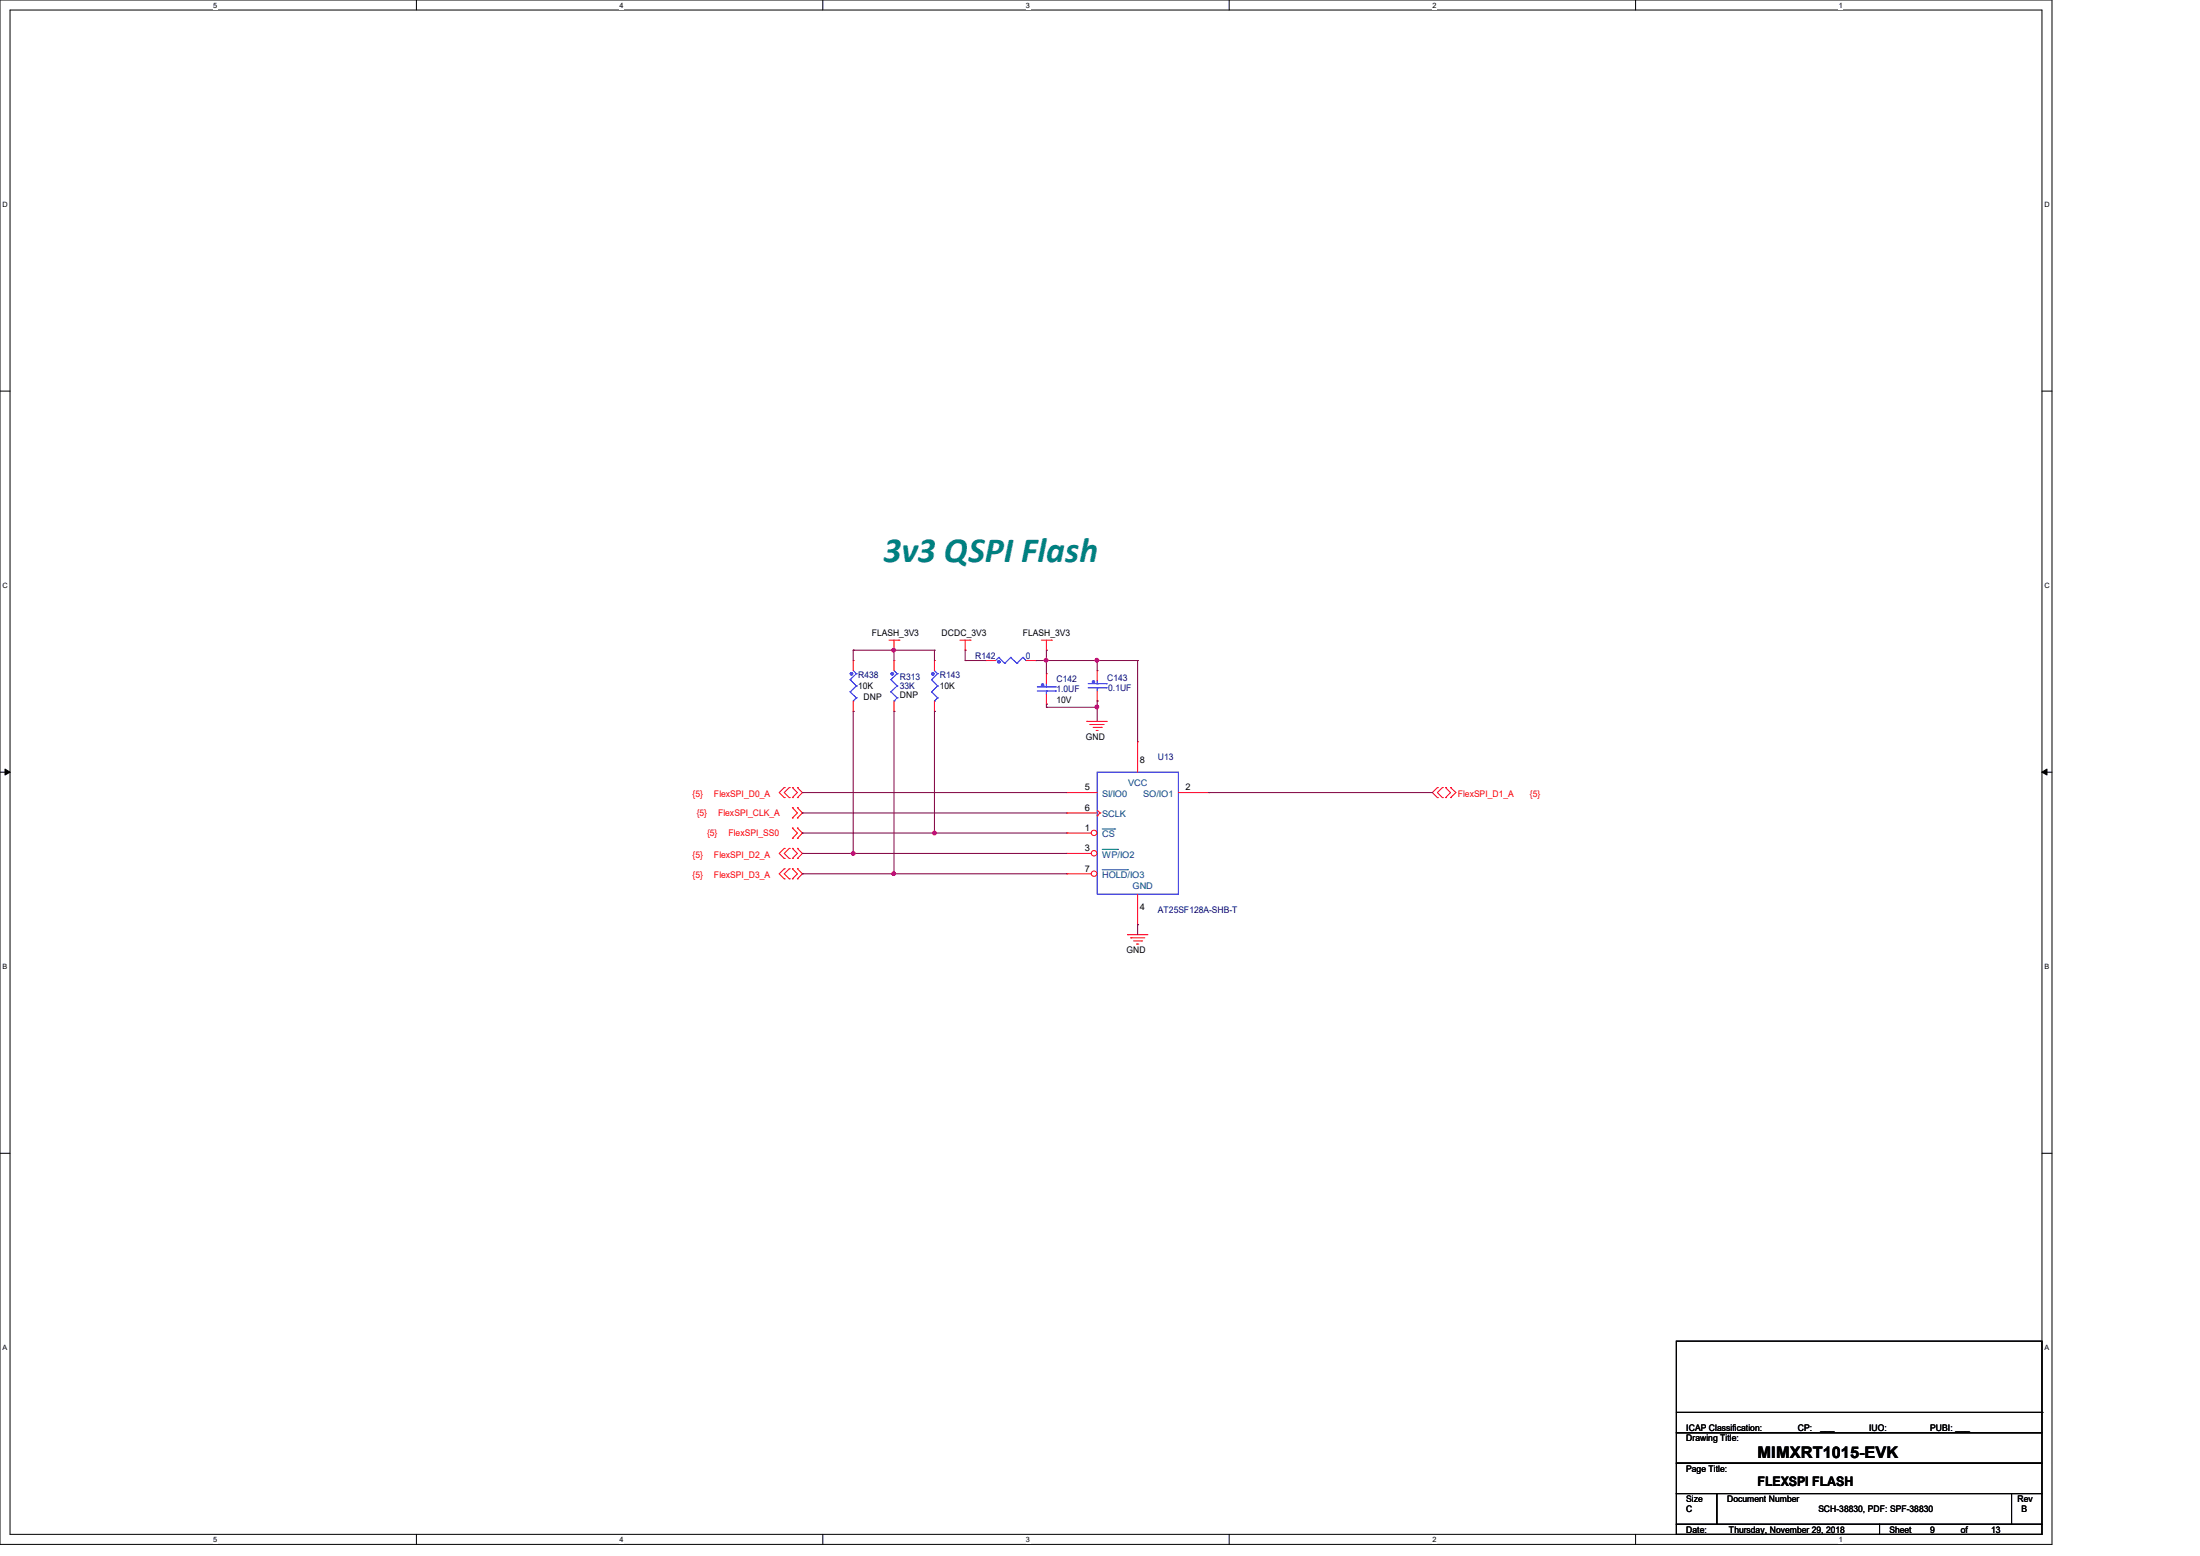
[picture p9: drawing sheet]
<svg xmlns="http://www.w3.org/2000/svg" width="297mm" height="210mm" viewBox="0 0 297 210" stroke-linecap="round" stroke-linejoin="round" font-family="sans-serif">
<path d="M0 0h277v208.4h-277zM1.4 1.4h274.3v205.7h-274.3z" fill="none" stroke="#000" stroke-width=".14"/>
<g fill="#fff">
<path d="M28.8 .1h.5v1.1h-.5z"/>
<path d="M28.8 207.2h.5v1.1h-.5z"/>
</g>
<path d="M56.2 0v1.4M56.2 207.1v1.3" fill="none" stroke="#000" stroke-width=".14"/>
<g fill="#fff">
<path d="M83.7 .1h.5v1.1h-.5z"/>
<path d="M83.7 207.2h.5v1.1h-.5z"/>
</g>
<path d="M111.1 0v1.4M111.1 207.1v1.3" fill="none" stroke="#000" stroke-width=".14"/>
<g fill="#fff">
<path d="M138.5 .1h.6v1.1h-.6z"/>
<path d="M138.5 207.2h.6v1.1h-.6z"/>
</g>
<path d="M165.9 0v1.4M165.9 207.1v1.3" fill="none" stroke="#000" stroke-width=".14"/>
<g fill="#fff">
<path d="M193.4 .1h.5v1.1h-.5z"/>
<path d="M193.4 207.2h.5v1.1h-.5z"/>
</g>
<path d="M220.8 0v1.4M220.8 207.1v1.3" fill="none" stroke="#000" stroke-width=".14"/>
<g fill="#fff">
<path d="M248.2 .1h.6v1.1h-.6z"/>
<path d="M248.2 207.2h.6v1.1h-.6z"/>
<path d="M.3 27.1h.8v1.1h-.8z"/>
<path d="M276 27.1h.7v1.1h-.7z"/>
<path d="M.3 78.5h.8v1.1h-.8z"/>
<path d="M276 78.5h.7v1.1h-.7z"/>
</g>
<path d="M0 52.8h1.4M275.7 52.8h1.3" fill="none" stroke="#000" stroke-width=".14"/>
<g fill="#fff">
<path d="M.3 129.9h.7v1.1h-.7z"/>
<path d="M276 129.9h.6v1.1h-.6z"/>
</g>
<path d="M0 104.2h1.4M275.7 104.2h1.3" fill="none" stroke="#000" stroke-width=".14"/>
<path d="M.7 103.8l.7 .4-.7 .4zM275.7 104.2l.7-.4v.8z" fill="#000" stroke="#000" stroke-width=".14"/>
<g fill="#fff">
<path d="M.3 181.4h.7v1.1h-.7z"/>
<path d="M276 181.4h.6v1.1h-.6z"/>
</g>
<path d="M0 155.7h1.4M275.7 155.7h1.3M226.3 193.4h49.4v4.1h-49.4zM226.3 197.5h49.4v4.1h-49.4zM226.3 181h49.4v12.4h-49.4zM226.3 190.6h49.4M275.7 190.6h.1M226.3 201.6h5.5v4.1h-5.5zM226.3 205.7h27.4v1.4h-27.4zM231.8 201.6h39.8v4.1h-39.8zM253.7 205.7h22v1.4h-22zM271.6 201.6h4.1v4.1h-4.1z" fill="none" stroke="#000" stroke-width=".14"/>
<g fill="none" stroke="#f00" stroke-width=".14">
<path d="M120 86.4h1.4M120.7 87.8h.1M120.7 89.2h.1M120.7 96h.1M120.7 86.4v1.4M120.7 89.2v1.3M120.7 94.6v1.4M121.4 86.4h.1M126.2 89.2h.1M126.2 96h.1M126.2 89.2v1.3M126.2 94.6v1.4"/>
<path d="M129.6 86.4h1.4M130.3 87.8h.1M130.3 86.4v1.4M131 86.4h.1M133 89.2h.1M133 89.2h1.4M138.5 89.2h1.4M139.9 89.2h.1M140.6 86.4h1.3M141.3 87.8h.1M141.3 86.4v1.4M141.9 86.4h.1"/>
<path d="M146.7 97.4h.1M146.7 97.4h2.8M147.2 97.8h.1M147.2 97.8h1.9M147.6 98.2h1.1M148 98.6h.1M148 98.6h.3M148.1 90.5h.1M148.1 94.6h.1M148.1 90.5v1.4M148.1 93.3v1.3M148.7 98.2h.1"/>
<path d="M105.9 106.3h.1M105.9 107.7h.1M105.9 114.5h.1M105.9 115.9h.1M105.9 117.3h.1M105.9 118.6h.1M105.9 106.3l-.7 .7 .7 .7M105.9 114.5l-.7 .7 .7 .7M105.9 117.3l-.7 .6 .7 .7M106.6 107.7h.1M106.6 106.3h.1M106.6 115.9h.1"/>
<path d="M106.6 114.5h.1M106.6 118.6h.1M106.6 117.3h.1M106.6 106.3l-.7 .7 .7 .7M106.6 114.5l-.7 .7 .7 .7M106.6 117.3l-.7 .6 .7 .7M107 107.7h.1M107 106.3h.1M107 109h.1M107 110.4h.1M107 111.8h.1M107 113.2h.1"/>
<path d="M107 115.9h.1M107 114.5h.1M107 118.6h.1M107 117.3h.1M107 106.3l.7 .7-.7 .7M107 109l.7 .7-.7 .7M107 111.8l.7 .6-.7 .8M107 114.5l.7 .7-.7 .7M107 117.3l.7 .6-.7 .7M107.7 106.3h.1M107.7 107.7h.1M107.7 110.4h.1"/>
<path d="M107.7 109h.1M107.7 113.2h.1M107.7 111.8h.1M107.7 114.5h.1M107.7 115.9h.1M107.7 117.3h.1M107.7 118.6h.1M107.7 106.3l.6 .7-.6 .7M107.7 109l.6 .7-.6 .7M107.7 111.8l.6 .6-.6 .8M107.7 114.5l.6 .7-.6 .7M107.7 117.3l.6 .6-.6 .7"/>
<path d="M144 107h.1M144 107h4.1M194.1 106.3h.1M194.1 107.7h.1M194.1 106.3l-.7 .7 .7 .7M194.7 107.7h.1M194.7 106.3h.1M194.7 106.3l-.6 .7 .6 .7M195.2 107.7h.1M195.2 106.3h.1M195.2 106.3l.6 .7-.6 .7M195.8 106.3h.1"/>
<path d="M195.8 107.7h.1M195.8 106.3l.8 .7-.8 .7M152.2 126.2h.1M152.2 126.2h2.8M152.7 126.6h.1M152.7 126.6h1.9M153 127h1.1M153.5 127.4h.1M153.5 127.4h.3M153.6 124.8h.1M153.6 120.7v4.1M154.1 127h.1"/>
</g>
<g fill="none" stroke="#00f" stroke-width=".14">
<path d="M120.3 91.7h.1M120.3 93.4h.1M120.3 91.7l.8 .9M120.3 93.4l.8 .8M120.7 94.6h.1M120.7 90.5l.4 .4M121.1 90.9h.1M121.1 92.6h.1M121.1 94.2h.1M121.1 90.9l-.8 .8M121.1 92.6l-.8 .8M121.1 94.2l-.4 .4"/>
<path d="M125.8 91.7h.1M125.8 93.4h.1M125.8 91.7l.8 .9M125.8 93.4l.8 .8M126.2 94.6h.1M126.2 90.5l.4 .4M126.6 90.9h.1M126.6 92.6h.1M126.6 94.2h.1M126.6 90.9l-.8 .8M126.6 92.6l-.8 .8M126.6 94.2l-.4 .4"/>
<path d="M134.8 88.7h.1M134.8 88.7l-.4 .5M134.8 88.7l.8 .8M135.6 89.5h.1M136.4 88.7h.1M136.4 88.7l-.8 .8M136.4 88.7l.9 .8M137.3 89.5h.1M138.1 88.7h.1M138.1 88.7l-.8 .8M138.1 88.7l.4 .5M138.5 89.2h.1"/>
<path d="M146.9 92.8h2.5M146.9 92.3h2.5M148.1 92.8h.1M148.1 92.3h.1M148.1 91.9v.4M148.1 92.8v.5M149.4 92.8h.1M149.4 92.3h.1M148.1 104.2h11v16.5h-11z"/>
</g>
<g fill="#00f" stroke="#00f" stroke-width=".14">
<circle cx="120.5" cy="91" r=".18"/>
<circle cx="147.6" cy="92" r=".18"/>
<circle cx="134.9" cy="89.3" r=".18"/>
<circle cx="125.9" cy="90.9" r=".18"/>
</g>
<circle cx="147.7" cy="115.2" r=".37" fill="#fff" stroke="#f00" stroke-width=".14"/>
<path d="M144 115.2h.1M144 115.2h3.3M153.6 100.1h.1M153.6 100.1v4.1" fill="none" stroke="#f00" stroke-width=".14"/>
<path d="M148.8 114.6h2.1M150.9 114.6h.1" fill="none" stroke="#004080" stroke-width=".14"/>
<circle cx="147.7" cy="117.9" r=".37" fill="#fff" stroke="#f00" stroke-width=".14"/>
<path d="M144 117.9h.1M144 109.7h.1M144 117.9h3.3M144 109.7h4.1M148.1 110.1h.1M148.1 109.3l.4 .4M148.5 109.7h.1M148.5 109.7l-.4 .4M159.1 107h4.1M163.2 107h.1" fill="none" stroke="#f00" stroke-width=".14"/>
<path d="M148.8 117.4h3.4M152.2 117.4h.1" fill="none" stroke="#004080" stroke-width=".14"/>
<circle cx="147.7" cy="112.4" r=".37" fill="#fff" stroke="#f00" stroke-width=".14"/>
<path d="M115.2 89.2h.1M115.2 96h.1M115.2 89.2v1.3M115.2 94.6v1.4M141.3 90.9h.1M141.3 95h.1M141.3 90.9v1.4M141.3 93.7v1.3M144 112.4h.1M144 112.4h3.3" fill="none" stroke="#f00" stroke-width=".14"/>
<path d="M148.8 111.9h1.7M150.5 111.9h.1" fill="none" stroke="#004080" stroke-width=".14"/>
<g fill="none" stroke="#00f" stroke-width=".14">
<path d="M114.8 91.7h.1M114.8 93.4h.1M114.8 91.7l.8 .9M114.8 93.4l.8 .8M115.2 94.6h.1M115.2 90.5l.4 .4M115.6 90.9h.1M115.6 92.6h.1M115.6 94.2h.1M115.6 90.9l-.8 .8M115.6 92.6l-.8 .8M115.6 94.2l-.4 .4"/>
<path d="M140 93.3h2.5M140 92.7h2.5M141.3 93.3h.1M141.3 92.7h.1M141.3 92.3v.4M141.3 93.3v.4M142.5 93.3h.1M142.5 92.7h.1"/>
</g>
<g fill="#00f" stroke="#00f" stroke-width=".14">
<circle cx="115" cy="91" r=".18"/>
<circle cx="140.7" cy="92.5" r=".18"/>
</g>
<g fill="none" stroke="#800040" stroke-width=".14">
<path d="M115.2 87.8h.1M115.2 96h.1M115.2 87.8h11M115.2 87.8v1.4M115.2 96v19.2M120.7 87.8h.1M120.7 96h.1M120.7 87.8v1.4M120.7 96v21.9M126.2 96h.1M126.2 87.8h.1M126.2 87.8v1.4"/>
<path d="M126.2 96v16.4M130.3 87.8h.1M130.3 89.2h.1M130.3 89.2h2.7M130.3 87.8v1.4M139.9 89.2h.1M139.9 89.2h13.7M141.3 87.8h.1M141.3 95.5h.1M141.3 95h.1M141.3 89.2h.1M141.3 87.8v3.1"/>
<path d="M141.3 95v.5M141.3 95.5h6.8M148.1 94.6h.1M148.1 95.5h.1M148.1 89.2h.1M148.1 89.2v1.3M148.1 94.6v2.8M153.6 89.2h.1M153.6 89.2v10.9M108.3 107h.1M108.3 109.7h.1M108.3 112.4h.1"/>
<path d="M108.3 115.2h.1M108.3 117.9h.1M108.3 107h35.7M108.3 109.7h35.7M108.3 112.4h35.7M108.3 115.2h35.7M108.3 117.9h35.7M115.2 115.2h.1M120.7 117.9h.1M126.2 112.4h.1M163.2 107h.1M163.2 107h30.2"/>
<path d="M153.6 124.8h.1M153.6 124.8v1.4"/>
</g>
<g fill="#f0f" stroke="#f0f" stroke-width=".14">
<circle cx="148.1" cy="95.4" r=".25"/>
<circle cx="148.1" cy="89.1" r=".25"/>
<circle cx="141.2" cy="89.1" r=".25"/>
<circle cx="120.6" cy="87.8" r=".25"/>
<circle cx="120.6" cy="117.9" r=".25"/>
<circle cx="126.2" cy="112.4" r=".25"/>
<circle cx="115.2" cy="115.2" r=".25"/>
</g>
<text font-size="4.8" fill="#008080" x="119.3" y="75.9">3v3 QSPI Flash</text>
<text font-size="2.2" x="237.3" y="196.8">MIMXRT1015-EVK</text>
<text font-size="1.8" x="237.3" y="200.5">FLEXSPI FLASH</text>
<g font-size="1.2">
<text x="117.7" y="85.9">FLASH_3V3</text>
<text x="127.1" y="85.9">DCDC_3V3</text>
<text x="138.1" y="85.9">FLASH_3V3</text>
<text x="115.9" y="93">10K</text>
<text x="116.6" y="94.5">DNP</text>
<text x="121.5" y="94.3">DNP</text>
<text x="126.9" y="93">10K</text>
<text x="142.6" y="94.8">10V</text>
<text x="146.6" y="99.9">GND</text>
<text x="146.5" y="106.7">5</text>
<text x="153.9" y="103">8</text>
<text x="160.1" y="106.7">2</text>
<text x="146.5" y="109.4">6</text>
<text x="146.5" y="112.1">1</text>
<text x="146.5" y="114.9">3</text>
<text x="146.5" y="117.6">7</text>
<text x="153.9" y="122.8">4</text>
<text x="152.1" y="128.7">GND</text>
<text x="227.7" y="194.5">Drawing Title:</text>
<text x="227.7" y="193.2">ICAP Classification:</text>
<text x="242.7" y="193.2">CP:</text>
<text x="245.8" y="193">___</text>
<text x="252.3" y="193.2">IUO:</text>
<text x="260.6" y="193.2">PUBI: ___</text>
<text x="227.7" y="202.7">Size</text>
<text x="227.7" y="198.6">Page Title:</text>
<text x="233.2" y="202.7">Document Number</text>
<text x="272.4" y="202.7">Rev</text>
<text x="227.7" y="206.9">Date:</text>
<text x="227.7" y="204.1">C</text>
<text x="233.4" y="206.9">Thursday, November 29, 2018</text>
<text x="245.5" y="204.1">SCH-38830, PDF: SPF-38830</text>
<text x="255.1" y="206.9">Sheet</text>
<text x="260.6" y="206.9">9</text>
<text x="264.7" y="206.9">of</text>
<text x="268.8" y="206.9">13</text>
<text x="272.9" y="204.1">B</text>
</g>
<g font-size="1.2" fill="#000080">
<text x="131.7" y="88.9">R142</text>
<text x="138.5" y="88.9">0</text>
<text x="115.9" y="91.5">R438</text>
<text x="121.5" y="91.8">R313</text>
<text x="121.5" y="93">33K</text>
<text x="126.9" y="91.5">R143</text>
<text x="142.6" y="92.1">C142</text>
<text x="142.6" y="93.4">1.0UF</text>
<text x="149.5" y="91.9">C143</text>
<text x="149.6" y="93.3">0.1UF</text>
<text x="156.3" y="102.6">U13</text>
<text x="156.3" y="123.2">AT25SF128A-SHB-T</text>
</g>
<g font-size="1.2" fill="#f00">
<text x="93.5" y="107.6">{5}</text>
<text x="96.4" y="107.6">FlexSPI_D0_A</text>
<text x="196.8" y="107.6">FlexSPI_D1_A</text>
<text x="206.5" y="107.6">{5}</text>
<text x="94.1" y="110.2">{5}</text>
<text x="95.5" y="112.9">{5}</text>
<text x="96.9" y="110.2">FlexSPI_CLK_A</text>
<text x="98.3" y="112.9">FlexSPI_SS0</text>
<text x="93.5" y="115.8">{5}</text>
<text x="93.5" y="118.5">{5}</text>
<text x="96.4" y="115.8">FlexSPI_D2_A</text>
<text x="96.4" y="118.5">FlexSPI_D3_A</text>
</g>
<g font-size="1.2" fill="#004080">
<text x="148.8" y="107.6">SI/IO0</text>
<text x="152.3" y="106">VCC</text>
<text x="154.3" y="107.6">SO/IO1</text>
<text x="148.8" y="110.3">SCLK</text>
<text x="148.8" y="113">CS</text>
<text x="148.8" y="115.8">WP/IO2</text>
<text x="148.8" y="118.5">HOLD/IO3</text>
<text x="152.9" y="120">GND</text>
</g>
<g font-size="1">
<text x="28.8" y="1">5</text>
<text x="83.7" y="1">4</text>
<text x="138.5" y="1">3</text>
<text x="193.4" y="1">2</text>
<text x="248.2" y="1">1</text>
<text x=".3" y="27.9">D</text>
<text x="276" y="27.9">D</text>
<text x=".3" y="79.4">C</text>
<text x="276" y="79.4">C</text>
<text x=".3" y="130.8">B</text>
<text x="276" y="130.8">B</text>
<text x=".3" y="182.2">A</text>
<text x="276" y="182.2">A</text>
<text x="28.8" y="208.1">5</text>
<text x="83.7" y="208.1">4</text>
<text x="138.5" y="208.1">3</text>
<text x="193.4" y="208.1">2</text>
<text x="248.2" y="208.1">1</text>
</g>
</svg>
